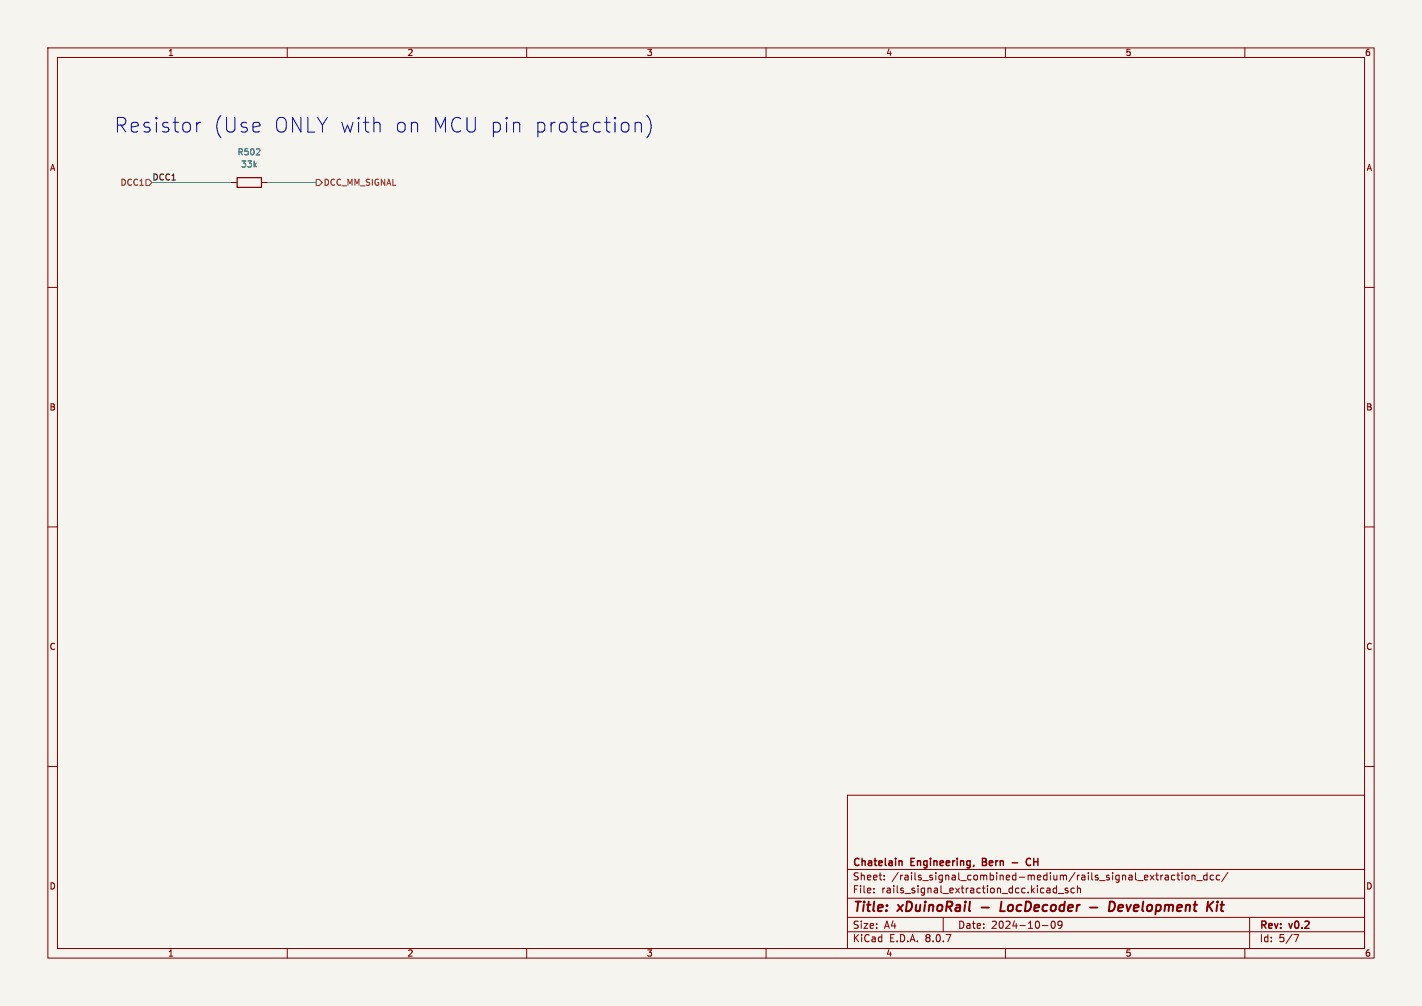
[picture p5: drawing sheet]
<svg xmlns="http://www.w3.org/2000/svg" width="297mm" height="210mm" viewBox="0 0 297 210" stroke-linecap="round" stroke-linejoin="round" font-family="sans-serif">
<path d="M0 0h297v210h-297z" fill="#f5f4ef" stroke="#f5f4ef" stroke-width=".21"/>
<g fill="none" stroke="#840000" stroke-width=".21">
<path d="M10 10h277v190h-277zM12 12h273v186h-273zM60 10v2M110 10v2M160 10v2M210 10v2M260 10v2M48.3 38.1h1.2M54.6 38.1h1.3M10 60h2M285 60h2M10 110h2"/>
<path d="M285 110h2M10 160h2M177 166h108v32h-108zM285 160h2M60 198v2M110 198v2M160 198v2M177 194.5h108M177 191.5h108M177 187.5h108M177 181.5h108M182.5 186.3v.1"/>
<path d="M182.5 185.5v.1M184.7 183.6v.1M184.7 182.8v.1M197 191.5v3M210 198v2M217.7 193.2h1.2M219.7 192.4l.2-.1a.8 .8 0 0 1 .5 .7 .8 .8 0 0 1-.5 .8l-.2-.1-.2-.5zM220.7 184.9v1.5M220.7 185.5l-.5-.1-.2 .3 .1 .6h.6M221 186.5h1.2M221.8 192.9l-.3 .3h-.3l-.2-.3 .1-.5 .4-.1 .2 .1a.99 .99 0 0 1-.3 1.4h-.3M223 185.5l-.3-.1-.2 .2v.2l.5 .2v.3h-.5"/>
<path d="M224.4 185.5l-.4-.1-.3 .3 .1 .6h.6M225 185.5l.2-.1 .4 .1 .1 .9M225 184.9v1.5M242.9 182.7l-.3 .1M243.4 182.8h.6v.9M244 183.1h-.5l-.2 .2 .2 .4 .5-.1M245.4 182.8l-.4-.1-.3 .3 .1 .6h.6M245.8 182.7h.6M246 182.2v1.3l.4 .2M246.9 182.2v.1M246.9 182.7v1M247.7 182.8l.3-.1 .3 .3v.4l-.3 .3-.3-.1-.2-.2z"/>
<path d="M249 182.8l.2-.1 .3 .1 .1 .9M249 182.7v1M250 183.8h1.1M252.1 182.8l-.4-.1-.3 .3 .1 .6h.6M252.1 182.2v1.5M253.5 182.8l-.5-.1-.3 .3 .2 .6h.6M254.7 182.8l-.4-.1-.3 .3 .2 .6h.5M256.5 182.1l-1.3 2M260 198v2M261 191.5v6.5M270.2 195.1h1l-.6 1.5"/>
</g>
<path d="M205 189.4h1.5M209.2 188.2l-.3 2h1M227.7 189.4h1.5M231.8 188.2a.96 .96 0 0 1 1.1 .6 .96 .96 0 0 1-.3 1.1l-.5 .3h-.5zM234.3 188.9l-.6 .1-.2 .9 .3 .3h.4M234.6 189.4l-1 .1M254.2 188.9l-.1 1.3M254.3 188.2v.2M254.9 188.9h.8M255.3 188.2l-.2 1.7v.2l.4 .1" fill="none" stroke="#840000" stroke-width=".4"/>
<path d="M188 179.7l.4 .2v.8M205.2 179.9h.5M205.7 179.2h-.5v1.5h.6M215.3 179.3a.71 .71 0 0 0-1 .5 .71 .71 0 0 0 .7 .9l.3-.2M211.4 180.1h1.2" fill="none" stroke="#840000" stroke-width=".3"/>
<path d="M49.5 37.1h5.1v2h-5.1z" fill="none" stroke="#840000" stroke-width=".25"/>
<path d="M30.5 37.5h.6l.6 .6-.6 .6h-.6zM66 37.5h.7l.6 .6-.6 .6h-.7z" fill="none" stroke="#725600" stroke-width=".21"/>
<path d="M41.1 25.5v2.1M41.9 25.5a.78 .78 0 0 0-.8 .6M79.2 25.7l.2 .3v1.6M108.1 25.5l.5 .5v1.6M132.7 25.8a.76 .76 0 0 1 1.3 .2v1.6M132.7 25.5v2.1M135.1 24.1a3.5 3.5 0 0 1 0 4.6" fill="none" stroke="#0000c2" stroke-width=".21"/>
<path d="M31.7 38.1h16.6M55.9 38.1h10.1" fill="none" stroke="#009600" stroke-width=".21"/>
<g font-size="4.2" fill="#0000c2">
<text x="23.9" y="27.9">Resistor</text>
<text x="44.5" y="27.9">(Use</text>
<text x="57" y="27.9">ONLY with</text>
<text x="81.9" y="27.9">on MCU pin</text>
<text x="110.6" y="27.9">protection)</text>
</g>
<g font-size="2.8" fill="#840000">
<text x="178" y="190.9">Title:</text>
<text x="187.7" y="190.9">xDuinoRail</text>
<text x="210.6" y="190.9">LocDecoder</text>
<text x="234.9" y="190.9">Development</text>
</g>
<g font-size="2.1" fill="#840000">
<text x="178" y="184">Sheet:</text>
<text x="178" y="181.2">Chatelain</text>
<text x="186.2" y="184">/rails_signal_combined-medium/rails_signal_extraction_dcc/</text>
<text x="190.3" y="181.2">Engineering,</text>
<text x="205.8" y="181.2">Bern</text>
<text x="216.3" y="181.2">CH</text>
<text x="178" y="186.7">File:</text>
<text x="184.1" y="186.7">rails_signal_extraction_dcc.kicad_sch</text>
<text x="178" y="196.9">KiCad</text>
<text x="178" y="194.1">Size:</text>
<text x="184.7" y="194.1">A4</text>
<text x="185.7" y="196.9">E.D.A.</text>
<text x="193.3" y="196.9">8.0.7</text>
<text x="200" y="194.1">Date:</text>
<text x="207" y="194.1">2024-10-09</text>
<text x="263" y="194.3">Rev:</text>
<text x="263" y="196.9">Id:</text>
<text x="267.1" y="196.9">5/7</text>
<text x="269.4" y="194.3">v0.2</text>
</g>
<g font-size="1.8" fill="#840000">
<text x="35" y="11.9">1</text>
<text x="85" y="11.9">2</text>
<text x="135" y="11.9">3</text>
<text x="185" y="11.9">4</text>
<text x="235" y="11.9">5</text>
<text x="285" y="11.9">6</text>
<text x="10.3" y="35.9">A</text>
<text x="285.3" y="35.9">A</text>
<text x="10.3" y="85.9">B</text>
<text x="285.3" y="85.9">B</text>
<text x="10.3" y="135.9">C</text>
<text x="285.3" y="135.9">C</text>
<text x="10.3" y="185.9">D</text>
<text x="285.3" y="185.9">D</text>
<text x="35" y="199.9">1</text>
<text x="85" y="199.9">2</text>
<text x="135" y="199.9">3</text>
<text x="185" y="199.9">4</text>
<text x="235" y="199.9">5</text>
<text x="285" y="199.9">6</text>
</g>
<g font-size="1.8" fill="#006464">
<text x="49.5" y="32.6">R502</text>
<text x="50.2" y="35.2">33k</text>
</g>
<g font-size="1.8" fill="#725600">
<text x="25.1" y="39">DCC1</text>
<text x="67.5" y="39">DCC_MM_SIGNAL</text>
</g>
<text font-size="1.8" fill="#0f0f0f" x="31.7" y="37.8">DCC1</text>
</svg>
